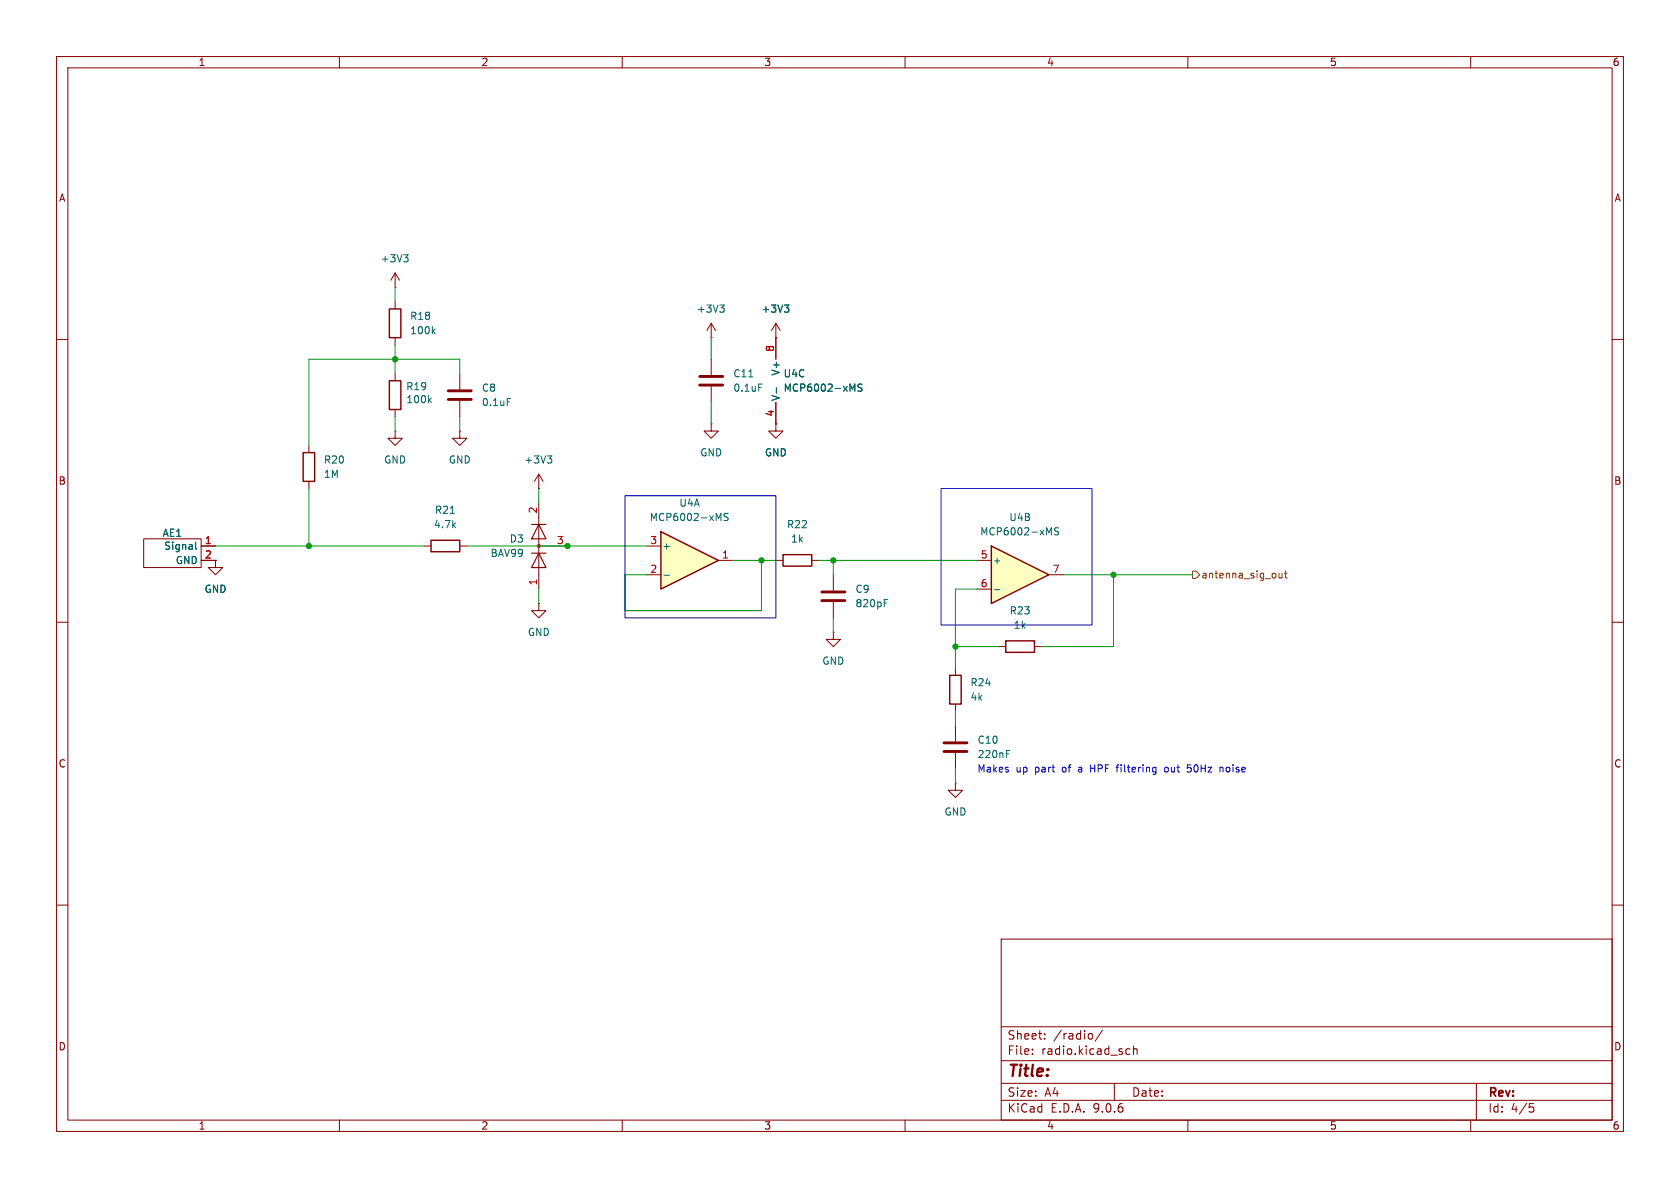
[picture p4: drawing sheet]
<svg xmlns="http://www.w3.org/2000/svg" width="297mm" height="210mm" viewBox="0 0 297 210" stroke-linecap="round" stroke-linejoin="round" font-family="sans-serif">
<g fill="none" stroke="#840000" stroke-width=".18">
<path d="M10 10h277v190h-277zM12 12h273v186h-273zM60 10v2M110 10v2M160 10v2M210 10v2M260 10v2M10 60h2M54.6 78.7v1.3M69.8 76.2v1.3h1.3l-1.3 1.2-1.2-1.2h1.2M69.8 76.2h.1M137.2 74.9v1.3h1.2l-1.2 1.3-1.3-1.3h1.3"/>
<path d="M137.2 74.9h.1M285 60h2M54.6 85.1v1.3M10 110h2M168.9 118.1v1.3M176.5 114.3h1.3M182.9 114.3h1.2M285 110h2M168.9 124.5v1.2M168.9 128.3v2.8M168.9 133.1v2.8M10 160h2"/>
<path d="M177 166h108v32h-108zM285 160h2M60 198v2M110 198v2M160 198v2M177 194.5h108M177 191.5h108M177 187.5h108M177 181.5h108M182.5 186.3v.1M182.5 185.5v.1M184.7 183.6v.1"/>
<path d="M184.7 182.8v.1M192.7 182.7l.3 .1 .2 .2-.1 .6-.4 .1M194.9 182.1l-1.3 2M197 191.5v3M199.2 186.3h.5M199.2 185.5h.5M200.4 185.5l.2-.1 .4 .1v.9M200.4 184.9v1.5M210 198v2M260 198v2M261 191.5v6.5M270.4 195.1h.7"/>
<path d="M270.5 195.7h.4l.3 .3-.2 .5-.5 .1"/>
</g>
<path d="M166.9 131.3h4M166.9 132.8h4" fill="none" stroke="#840000" stroke-width=".51"/>
<path d="M177.9 133.3h.4M177.9 132.7h.6" fill="none" stroke="#006464" stroke-width=".18"/>
<path d="M53.6 80h2v5.1h-2zM167.9 119.4h2v5.1h-2zM177.8 113.3h5.1v2h-5.1z" fill="none" stroke="#840000" stroke-width=".25"/>
<path d="M175.3 96.5l10.1 5.1-10.1 5.1z" fill="#ffffc2"/>
<path d="M68.8 54.6h2.1v5.1h-2.1zM68.8 67.3h2.1v5.1h-2.1zM76.2 95.5h5.1v2h-5.1zM138.4 98h5.1v2.1h-5.1zM175.3 96.5l10.1 5.1-10.1 5.1z" fill="none" stroke="#840000" stroke-width=".25"/>
<g fill="none" stroke="#840000" stroke-width=".18">
<path d="M69.8 50.8h.1M69.8 48.3v2.5M69.8 53.3v1.3M69.8 59.7v1.3M69.8 48.3l-.7 1.2M69.8 48.3l.8 1.2M125.7 59.7h.1M125.7 57.2v2.5M125.7 57.2l-.7 1.2M125.7 57.2l.8 1.2M137.2 59.7h.1M137.2 57.2l-.8 1.2"/>
<path d="M137.2 57.2l.7 1.2M137.2 57.2v6.3M69.8 66v1.3M69.8 72.4v1.3M81.3 66v2.8M81.3 70.9v2.8M125.7 74.9v1.3h1.3l-1.3 1.3-1.2-1.3h1.2M125.7 74.9h.1M125.7 63.5v2.8M125.7 68.3v2.8M137.2 71.1v3.8M25.4 95.3h10.2v5h-10.2z"/>
<path d="M35.6 99.1h2.5M35.6 96.5h2.5M38.1 99.1v1.2h1.3l-1.3 1.3-1.3-1.3h1.3M38.1 99.1h.1M74.9 96.5h1.3M81.3 96.5h1.2M95.2 86.4h.1M95.2 96.5h5.1M95.2 83.8l-.7 1.3M95.2 83.8l.8 1.3M95.2 83.8v2.6M95.2 88.9v15.2"/>
<path d="M137.2 99.1h1.2M143.5 99.1h1.3M172.7 99.1h2.6M95.2 106.7v1.3h1.3l-1.3 1.2-1.2-1.2h1.2M95.2 106.7h.1M147.3 111.8v1.2h1.3l-1.3 1.3-1.3-1.3h1.3M147.3 111.8h.1M147.3 101.6v2.8M147.3 106.4v2.8M172.7 104.1h2.6M185.4 101.6h2.6M168.9 138.4v1.3h1.3l-1.3 1.3-1.3-1.3h1.3"/>
<path d="M168.9 138.4h.1"/>
</g>
<g fill="none" stroke="#006464" stroke-width=".18">
<path d="M71.4 45h.7l-.4 .5M71.9 45.5l.2 .3v.3l-.2 .2M76.6 58.5l.3 .5M76.9 58.2l-.5 .4M127.2 53.9h.8l-.4 .5M127.8 54.4l.2 .2v.3l-.2 .3M138.7 53.9h.8l-.5 .5M139.2 54.4l.3 .2v.3l-.3 .3M75.9 70.7l.4 .5M76.3 70.3l-.5 .5M89.7 70.4h.6M132.4 66.6h.7"/>
<path d="M134.1 67.9h.6M137.3 68.5v1M150.7 68.8l.4-.9v1.3M152.4 67.9h-.5l-.2 .1v.4l.6 .2 .1 .3-.3 .3-.4-.1M34.6 95.8v1.1l.2 .2M79.6 90.7h.7M96.8 80.6h.7l-.4 .5M97.3 81.1l.2 .2v.3l-.2 .3M185.5 94.2l.4-.9v1.3M187.1 93.4l-.4-.1-.2 .1v.4l.5 .2 .1 .3-.2 .3-.5-.1M156.3 106.6h.4M156.3 106h.6"/>
<path d="M175.8 104.2h1"/>
</g>
<path d="M79.2 69.1h4.1M79.2 70.6h4.1M123.7 66.5h4.1M123.7 68.1h4.1M145.3 104.6h4.1M145.3 106.2h4.1" fill="none" stroke="#840000" stroke-width=".51"/>
<path d="M94 97.8h2.5M94 92.7h2.5M95.2 97.8l1.3 2.5h-2.5zM95.2 92.7l1.3 2.6h-2.5z" fill="none" stroke="#840000" stroke-width=".2"/>
<circle cx="95.2" cy="96.5" r=".25" fill="#840000" stroke="#840000" stroke-width=".18"/>
<path d="M116.8 94l10.2 5.1-10.2 5z" fill="#ffffc2"/>
<path d="M116.8 94l10.2 5.1-10.2 5z" fill="none" stroke="#840000" stroke-width=".25"/>
<path d="M137.2 59.7h.1M137.2 59.7v3.8M81.3 76.2v1.3h1.2l-1.2 1.2-1.3-1.2h1.3M81.3 76.2h.1M137.2 74.9h.1M137.2 71.1v3.8M35.6 96.5h2.5M35.6 99.1h2.5M38.1 99.1h.1M114.3 96.5h2.5M127 99.1h2.5M114.3 101.6h2.5" fill="none" stroke="#840000" stroke-width=".18"/>
<path d="M138.7 53.9h.8l-.5 .5M139.2 54.4l.3 .2v.3l-.3 .3M137.3 68.5v1M150.7 68.8l.4-.9v1.3M152.4 67.9h-.5l-.2 .1v.4l.6 .2 .1 .3-.3 .3-.4-.1M34.6 95.8v1.1l.2 .2M127 91.7l.5-1v1.3M128.7 90.8l-.5-.1-.1 .2v.3l.5 .3 .1 .3-.2 .2h-.5M117.4 101.7h.9" fill="none" stroke="#006464" stroke-width=".18"/>
<path d="M210.8 101h.7l.6 .6-.6 .6h-.7zM226.1 101.3l.1 .8 .3 .1 .2-.1M226.7 101.3v.9M227.1 101.3h.5M227.3 100.9v1.1l.3 .2" fill="none" stroke="#725600" stroke-width=".18"/>
<g fill="none" stroke="#009600" stroke-width=".18">
<path d="M69.8 50.8v2.5M125.7 59.7v3.8M69.8 61v5M69.8 73.7v2.5M81.3 66v-2.5h-26.7v15.2M81.3 73.7v2.5M125.7 71.1v3.8M38.1 96.5h36.8M54.6 86.4v10.1M82.5 96.5h31.8M95.2 86.4v2.5M129.5 99.1h7.7"/>
<path d="M134.6 99.1v8.9h-24.1v-6.4h3.8M144.8 99.1h27.9M147.3 99.1v2.5M95.2 104.1v2.6M147.3 109.2v2.6M168.9 114.3h7.6M172.7 104.1h-3.8v14M188 101.6h22.8M196.8 101.6v12.7h-12.7M168.9 125.7v2.6M168.9 135.9v2.5"/>
</g>
<path d="M110.5 87.6h26.7v21.6h-26.7zM166.4 86.4h26.6v24.1h-26.6zM192.8 135.2v1.3M192.8 135.8h.7M197.3 135.6h.5M197.8 135.2l-.3 .1M206.4 135.7l-.3-.1-.2 .3 .1 .5h.4M209.9 135.2h.6M209.9 135.7h.5l.2 .2M210.6 136.2l-.2 .3-.5-.1M215.7 135.7h.5v.8" fill="none" stroke="#0000c2" stroke-width=".18"/>
<g fill="#009600" stroke="#009600" stroke-width=".18">
<circle cx="196.8" cy="101.6" r=".46"/>
<circle cx="147.3" cy="99.1" r=".46"/>
<circle cx="168.9" cy="114.3" r=".46"/>
<circle cx="134.6" cy="99.1" r=".46"/>
<circle cx="54.6" cy="96.5" r=".46"/>
<circle cx="69.8" cy="63.5" r=".46"/>
<circle cx="100.3" cy="96.5" r=".46"/>
</g>
<text font-size="2.8" fill="#840000" x="178" y="190.9">Title:</text>
<g font-size="2.1" fill="#840000">
<text x="178" y="184">Sheet:</text>
<text x="186.2" y="184">/radio/</text>
<text x="178" y="186.7">File:</text>
<text x="184.1" y="186.7">radio.kicad_sch</text>
<text x="178" y="196.9">KiCad</text>
<text x="178" y="194.1">Size:</text>
<text x="184.7" y="194.1">A4</text>
<text x="185.7" y="196.9">E.D.A.</text>
<text x="193.3" y="196.9">9.0.6</text>
<text x="200" y="194.1">Date:</text>
<text x="263" y="194.3">Rev:</text>
<text x="263" y="196.9">Id:</text>
<text x="267.1" y="196.9">4/5</text>
</g>
<g font-size="1.8" fill="#840000">
<text x="35" y="11.9">1</text>
<text x="85" y="11.9">2</text>
<text x="135" y="11.9">3</text>
<text x="185" y="11.9">4</text>
<text x="235" y="11.9">5</text>
<text x="285" y="11.9">6</text>
<text x="10.3" y="35.9">A</text>
<text x="285.3" y="35.9">A</text>
<text x="10.3" y="85.9">B</text>
<text x="285.3" y="85.9">B</text>
<text x="10.3" y="135.9">C</text>
<text x="285.3" y="135.9">C</text>
<text x="10.3" y="185.9">D</text>
<text x="285.3" y="185.9">D</text>
<text x="35" y="199.9">1</text>
<text x="85" y="199.9">2</text>
<text x="135" y="199.9">3</text>
<text x="185" y="199.9">4</text>
<text x="235" y="199.9">5</text>
<text x="285" y="199.9">6</text>
</g>
<g font-size="1.8" fill="#006464">
<text x="67.2" y="46.6">+3V3</text>
<text x="72.4" y="56.7">R18</text>
<text x="72.4" y="59.3">100k</text>
<text x="123.1" y="55.5">+3V3</text>
<text x="134.5" y="55.5">+3V3</text>
<text x="71.7" y="69.2">R19</text>
<text x="71.7" y="71.5">100k</text>
<text x="85.1" y="69.4">C8</text>
<text x="85.1" y="72">0.1uF</text>
<text x="129.5" y="66.9">C11</text>
<text x="129.5" y="69.4">0.1uF</text>
<text x="138" y="71" transform="rotate(-90 138 71)">V-</text>
<text x="138" y="66.5" transform="rotate(-90 138 66.5)">V+</text>
<text x="138.4" y="66.9">U4C</text>
<text x="138.4" y="69.4">MCP6002-xMS</text>
<text x="57.2" y="82.1">R20</text>
<text x="67.8" y="82.1">GND</text>
<text x="79.2" y="82.1">GND</text>
<text x="92.6" y="82.1">+3V3</text>
<text x="123.7" y="80.9">GND</text>
<text x="135.1" y="80.9">GND</text>
<text x="57.2" y="84.7">1M</text>
<text x="120" y="89.8">U4A</text>
<text x="28.7" y="95.1">AE1</text>
<text x="76.6" y="93.6">4.7k</text>
<text x="76.8" y="91">R21</text>
<text x="114.8" y="92.3">MCP6002-xMS</text>
<text x="139" y="93.6">R22</text>
<text x="173.2" y="94.8">MCP6002-xMS</text>
<text x="178.3" y="92.3">U4B</text>
<text x="28.9" y="97.4">Signal</text>
<text x="31" y="99.9">GND</text>
<text x="86.6" y="98.7">BAV99</text>
<text x="90" y="96.1">D3</text>
<text x="117" y="97.4">+</text>
<text x="139.7" y="96.1">1k</text>
<text x="175.4" y="99.9">+</text>
<text x="36.1" y="105">GND</text>
<text x="151.1" y="105">C9</text>
<text x="151.1" y="107.5">820pF</text>
<text x="93.2" y="112.6">GND</text>
<text x="178.4" y="108.8">R23</text>
<text x="179.1" y="111.4">1k</text>
<text x="145.3" y="117.7">GND</text>
<text x="171.5" y="121.5">R24</text>
<text x="171.5" y="124.1">4k</text>
<text x="172.7" y="131.7">C10</text>
<text x="172.7" y="134.2">220nF</text>
<text x="166.9" y="144.4">GND</text>
</g>
<g font-size="1.8" fill="#a90000">
<text x="136.9" y="62.3" transform="rotate(-90 136.9 62.3)">8</text>
<text x="136.9" y="73.7" transform="rotate(-90 136.9 73.7)">4</text>
<text x="95" y="90.9" transform="rotate(-90 95 90.9)">2</text>
<text x="36.1" y="96.3">1</text>
<text x="36.1" y="98.8">2</text>
<text x="98.4" y="96.3">3</text>
<text x="114.9" y="96.3">3</text>
<text x="114.9" y="101.3">2</text>
<text x="127.6" y="98.8">1</text>
<text x="173.3" y="98.8">5</text>
<text x="186" y="101.3">7</text>
<text x="95" y="103.6" transform="rotate(-90 95 103.6)">1</text>
<text x="173.3" y="103.9">6</text>
</g>
<text font-size="1.8" fill="#725600" x="212.3" y="102.5">antenna_sig_out</text>
<g font-size="1.8" fill="#0000c2">
<text x="172.7" y="136.8">Makes</text>
<text x="179.6" y="136.8">up</text>
<text x="183.1" y="136.8">part</text>
<text x="188.1" y="136.8">of</text>
<text x="191.1" y="136.8">a</text>
<text x="193.4" y="136.8">HPF</text>
<text x="198.3" y="136.8">filtering</text>
<text x="207" y="136.8">out</text>
<text x="211.2" y="136.8">50Hz</text>
<text x="217.1" y="136.8">noise</text>
</g>
</svg>
